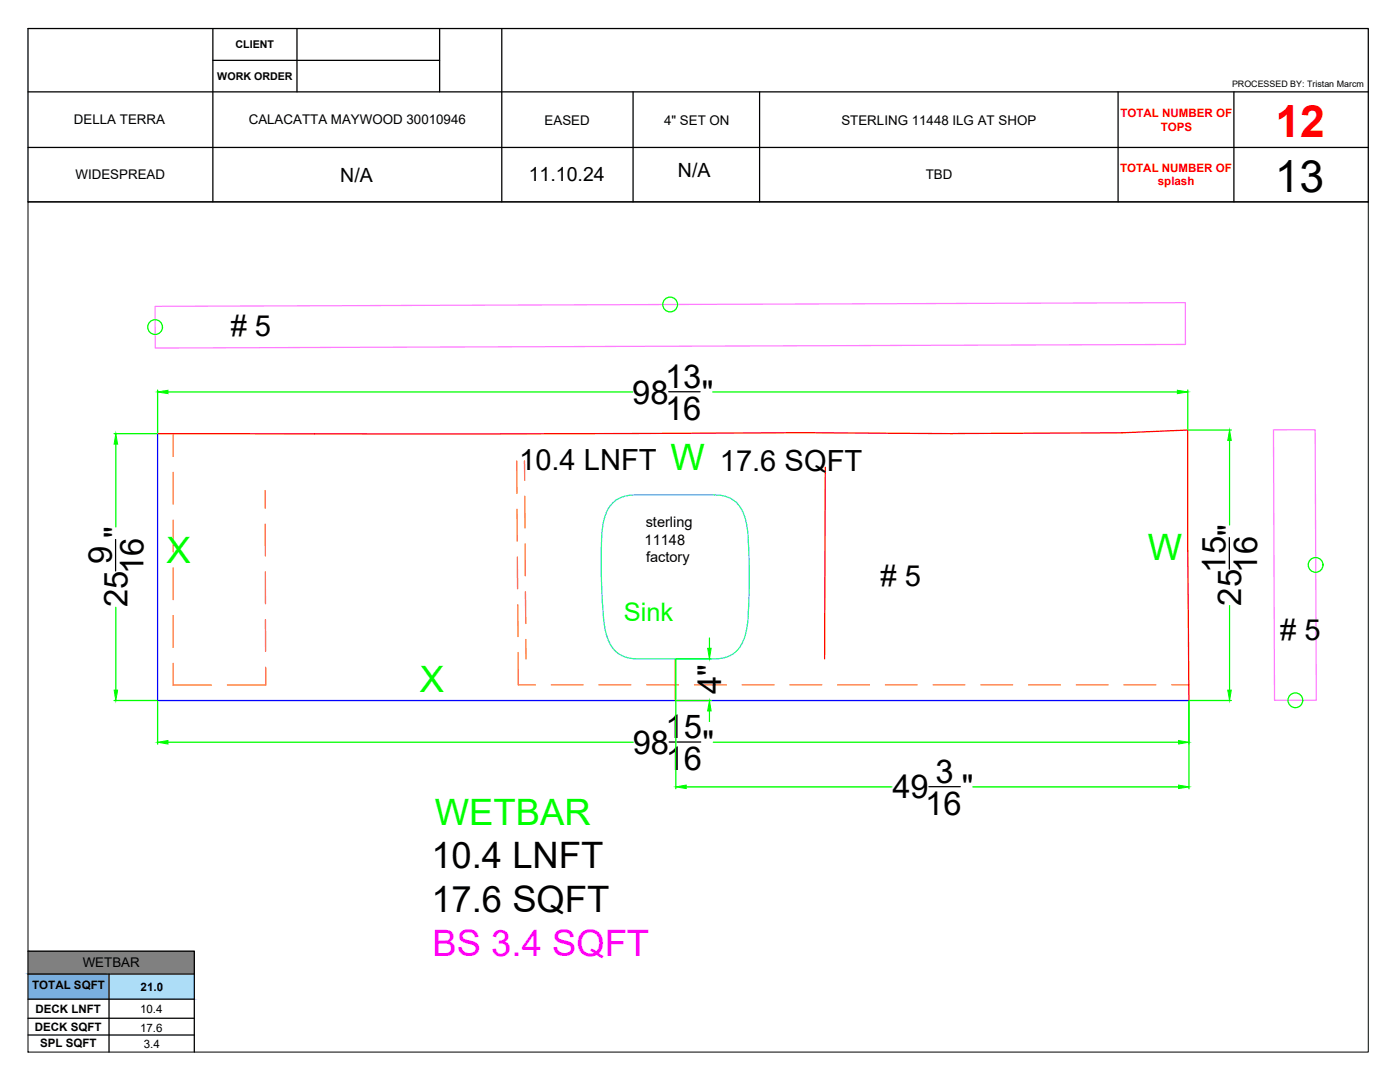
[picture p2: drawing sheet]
<svg xmlns="http://www.w3.org/2000/svg" width="279mm" height="216mm" viewBox="0 0 279 216" stroke-linecap="round" stroke-linejoin="round" font-family="sans-serif">
<!-- layer: RED_WALL -->
<path d="M31.5 86.5l63.2 .1 65.4-.3 30 .2 33.8-.1 13.1-.6v24.1l.3 29.9M164.7 93.2l-.1 38.3M134.8 131.5v8.3" fill="none" stroke="#f00" stroke-width=".25"/>
<!-- layer: ORANGE_CABS -->
<g fill="none" stroke="#ff7f00" stroke-width=".25">
<path d="M34.6 86.7v4.4M34.6 94.3v6.3M52.9 97.9v3.5M103.1 92l.1 6.4M104.7 92v3.8M104.7 99l.1 6.4M34.6 103.8v6.3M34.6 113.3v6.4M52.9 104.6l.1 6.3M53 114.1v6.4M103.2 101.6v6.4M103.3 111.1v6.4"/>
<path d="M104.8 108.5v6.4M104.9 118.1v6.3M34.6 122.8v6.4M34.6 132.4v4.3h7.6M53 123.6v6.4M53 133.2v3.5h-7.6M103.3 120.7l.1 6.3M103.4 130.2v6.5h3.4M104.9 127.6l.1 3.9M110 136.7h6.4M119.5 136.7h6.4M129.1 136.7h6.3"/>
<path d="M138.6 136.7h6.3M148.1 136.7h6.4M157.6 136.7h6.4M167.2 136.7h6.3M176.7 136.7h6.3M186.2 136.7h6.4M195.7 136.7h6.4M205.3 136.7h6.3M214.8 136.7h6.3M224.3 136.7h6.4M233.8 136.7h3.5"/>
</g>
<!-- layer: BLUE_BLUE -->
<path d="M31.5 86.5v53.3h205.8" fill="none" stroke="#00f" stroke-width=".25"/>
<!-- layer: BACK_SPLASH -->
<path d="M30.9 61.1l205.7-.7v8.3l-205.6 .7zM254.1 85.8l8.4-.1 .2 54h-8.3z" fill="none" stroke="#ff7fff" stroke-width=".25"/>
<!-- layer: _CURVE -->
<path d="M122.2 100.4l1.3-.9 1.3-.5 1-.2h17.1l1.4 .1 1.8 .7 .9 .7 .6 .7 1.1 2.2 .5 2.7a120.7 120.7 0 0 1 0 18.1l-.5 3-.6 1.4-.8 1.2-.8 .7-.9 .6-1.6 .5-1.3 .1h-15.7l-2.1-.4-1.4-.6-.8-.7-.7-.9-1-2.2-.5-2.5a121.2 121.2 0 0 1-.3-18.1l.3-2.1 .3-1.2 .5-1.2z" fill="none" stroke="#0ff" stroke-width=".25"/>
<!-- layer: 0 -->
<g fill="none" stroke="#0f0" stroke-width=".25">
<path d="M31.5 77.8v8.6M33.5 78.2h92.8M142.2 78.2h92.8M237 77.8v7.9M22.8 86.5h8.5M23.1 88.6v16.5M237.2 85.8h8.5M245.4 87.9v16.9M22.8 139.8h8.5M23.1 121.2v16.5M31.5 139.9v8.6M134.9 131.6v25.8"/>
<path d="M134.9 131.5h7M135 139.8h6.9M141.6 127.3v2.1M237.3 139.9v17.5M237.4 139.8h8.3M245.4 120.8v16.9M33.5 148.1h92.9M136.9 157h41.1M141.6 141.9v2.1M142.4 148.1h92.8M194.1 157h41.1"/>
<circle cx="31" cy="65.3" r="1.47"/>
<circle cx="133.7" cy="60.8" r="1.47"/>
<circle cx="262.6" cy="112.7" r="1.47"/>
<circle cx="258.5" cy="139.7" r="1.47"/>
</g>
<g fill="#0f0" stroke="#0f0" stroke-width=".2">
<path d="M31.5 78.2l2-.3v.6z"/>
<path d="M235 77.9l2 .3-2 .3z"/>
<path d="M245.4 85.8l.3 2.1h-.7z"/>
<path d="M245 137.7h.7l-.3 2.1z"/>
<path d="M235.2 147.8l2.1 .3-2.1 .4z"/>
<path d="M31.5 148.1l2-.3v.7z"/>
<path d="M22.8 137.7h.7l-.4 2.1z"/>
<path d="M23.1 86.5l.4 2.1h-.7z"/>
<path d="M134.9 157l2-.3v.7z"/>
<path d="M235.2 156.7l2.1 .3-2.1 .4z"/>
<path d="M141.2 129.4h.7l-.3 2.1z"/>
<path d="M141.6 139.8l.3 2.1h-.7z"/>
</g>
<g fill="none" stroke="#000" stroke-width=".25">
<path d="M5.6 5.7h267.5v34.6h-267.5zM5.6 18.3h267.5M42.5 5.7v34.6M42.5 12h45.2M59.3 5.7v12.6M87.7 5.7v12.6M100.1 5.7v34.6M126.3 18.3v22M151.6 18.3v22M223.1 18.3v22M246.3 18.3v22M5.6 29.4h267.5"/>
<path d="M133.5 78.2h6.2M23.1 107.7v6.2M245.3 107.3v6.3M133.5 148.1h6.3M185.4 157h6.2M5.6 189.8h33.2v20.1M5.6 194.4h33.2M5.6 199.4h33.2M21.8 194.4v15.5M5.6 203.2h33.2M5.6 206.5h33.2"/>
</g>
<path d="M5.6 194.4l16.2 5v-5zM5.6 194.4l16.2 5h-16.2z" fill="#7aafdf" stroke="#7aafdf" stroke-width=".2"/>
<path d="M5.6 189.8l33.2 4.6v-4.6zM5.6 189.8l33.2 4.6h-33.2z" fill="#808080" stroke="#808080" stroke-width=".2"/>
<path d="M5.6 40.3h267.5v169.6h-267.5z" fill="none" stroke="#000" stroke-width=".2"/>
<path d="M21.8 194.4l17 5v-5zM21.8 194.4l17 5h-17z" fill="#adddf7" stroke="#adddf7" stroke-width=".2"/>
<text font-size="8.9" fill="#f00" x="254.6" y="27.3">12</text>
<text font-size="8.9" x="254.4" y="38.3">13</text>
<g font-size="7.3" fill="#0f0">
<text x="133.8" y="93.7">W</text>
<text x="33.2" y="112.3">X</text>
<text x="229.1" y="111.7">W</text>
<text x="83.8" y="138.1">X</text>
<text x="86.8" y="164.6">WETBAR</text>
</g>
<g font-size="7.3">
<text x="86.1" y="173.3">10.4 LNFT</text>
<text x="86.1" y="182">17.6 SQFT</text>
</g>
<text font-size="7.3" fill="#f0f" x="86.3" y="190.8">BS 3.4 SQFT</text>
<g font-size="6.5">
<text x="132.7" y="77.4">13</text>
<text x="126.2" y="80.5">98</text>
<text x="132.7" y="83.7">16</text>
<text x="140" y="80.5">&quot;</text>
<text x="25.4" y="107.3" transform="rotate(-90 25.4 107.3)">&quot;</text>
<text x="247.7" y="107" transform="rotate(-90 247.7 107)">&quot;</text>
<text x="22.3" y="112.6" transform="rotate(-90 22.3 112.6)">9</text>
<text x="28.6" y="114.6" transform="rotate(-90 28.6 114.6)">16</text>
<text x="244.6" y="114.3" transform="rotate(-90 244.6 114.3)">15</text>
<text x="250.9" y="114.3" transform="rotate(-90 250.9 114.3)">16</text>
<text x="25.4" y="121.2" transform="rotate(-90 25.4 121.2)">25</text>
<text x="247.7" y="120.8" transform="rotate(-90 247.7 120.8)">25</text>
<text x="143.9" y="138.5" transform="rotate(-90 143.9 138.5)">4&quot;</text>
<text x="132.8" y="147.3">15</text>
<text x="126.3" y="150.4">98</text>
<text x="132.9" y="153.6">16</text>
<text x="140.2" y="150.4">&quot;</text>
<text x="178.1" y="159.3">49</text>
<text x="186.7" y="156.2">3</text>
<text x="191.9" y="159.3">&quot;</text>
<text x="184.7" y="162.5">16</text>
</g>
<g font-size="5.8">
<text x="46" y="67.1"># 5</text>
<text x="103.6" y="93.8">10.4 LNFT</text>
<text x="143.7" y="94">17.6 SQFT</text>
<text x="175.7" y="116.9"># 5</text>
<text x="255.5" y="127.6"># 5</text>
</g>
<text font-size="5.1" fill="#0f0" x="124.5" y="124">Sink</text>
<g font-size="3.9">
<text x="135.3" y="35.2">N/A</text>
<text x="67.9" y="36.2">N/A</text>
<text x="105.5" y="36.2">11.10.24</text>
</g>
<g font-size="2.9">
<text x="128.9" y="105.2">sterling</text>
<text x="128.7" y="108.7">11148</text>
<text x="128.9" y="112.2">factory</text>
</g>
<g font-size="2.7">
<text x="14.8" y="24.8">DELLA TERRA</text>
<text x="49.6" y="24.7">CALACATTA MAYWOOD 30010946</text>
<text x="108.7" y="24.9">EASED</text>
<text x="132.5" y="25">4&quot; SET ON</text>
<text x="167.9" y="25">STERLING 11448 ILG AT SHOP</text>
<text x="15.1" y="35.7">WIDESPREAD</text>
<text x="184.7" y="35.7">TBD</text>
<text x="16.5" y="193">WETBAR</text>
</g>
<g font-size="2.3" fill="#f00">
<text x="223.6" y="23.3">TOTAL NUMBER OF</text>
<text x="231.6" y="26.1">TOPS</text>
<text x="223.6" y="34.2">TOTAL NUMBER OF</text>
<text x="231.1" y="37">splash</text>
</g>
<g font-size="2.3">
<text x="6.4" y="197.4">TOTAL SQFT</text>
<text x="28.1" y="197.7">21.0</text>
<text x="7.1" y="202.1">DECK LNFT</text>
<text x="28" y="202.1">10.4</text>
<text x="6.9" y="205.8">DECK SQFT</text>
<text x="8" y="208.9">SPL SQFT</text>
<text x="28" y="205.8">17.6</text>
<text x="28.7" y="209">3.4</text>
</g>
<g font-size="2.1">
<text x="47" y="9.7">CLIENT</text>
<text x="43.4" y="16">WORK ORDER</text>
</g>
<text font-size="1.8" x="245.9" y="17.4">PROCESSED BY: Tristan Marcm</text>
</svg>
